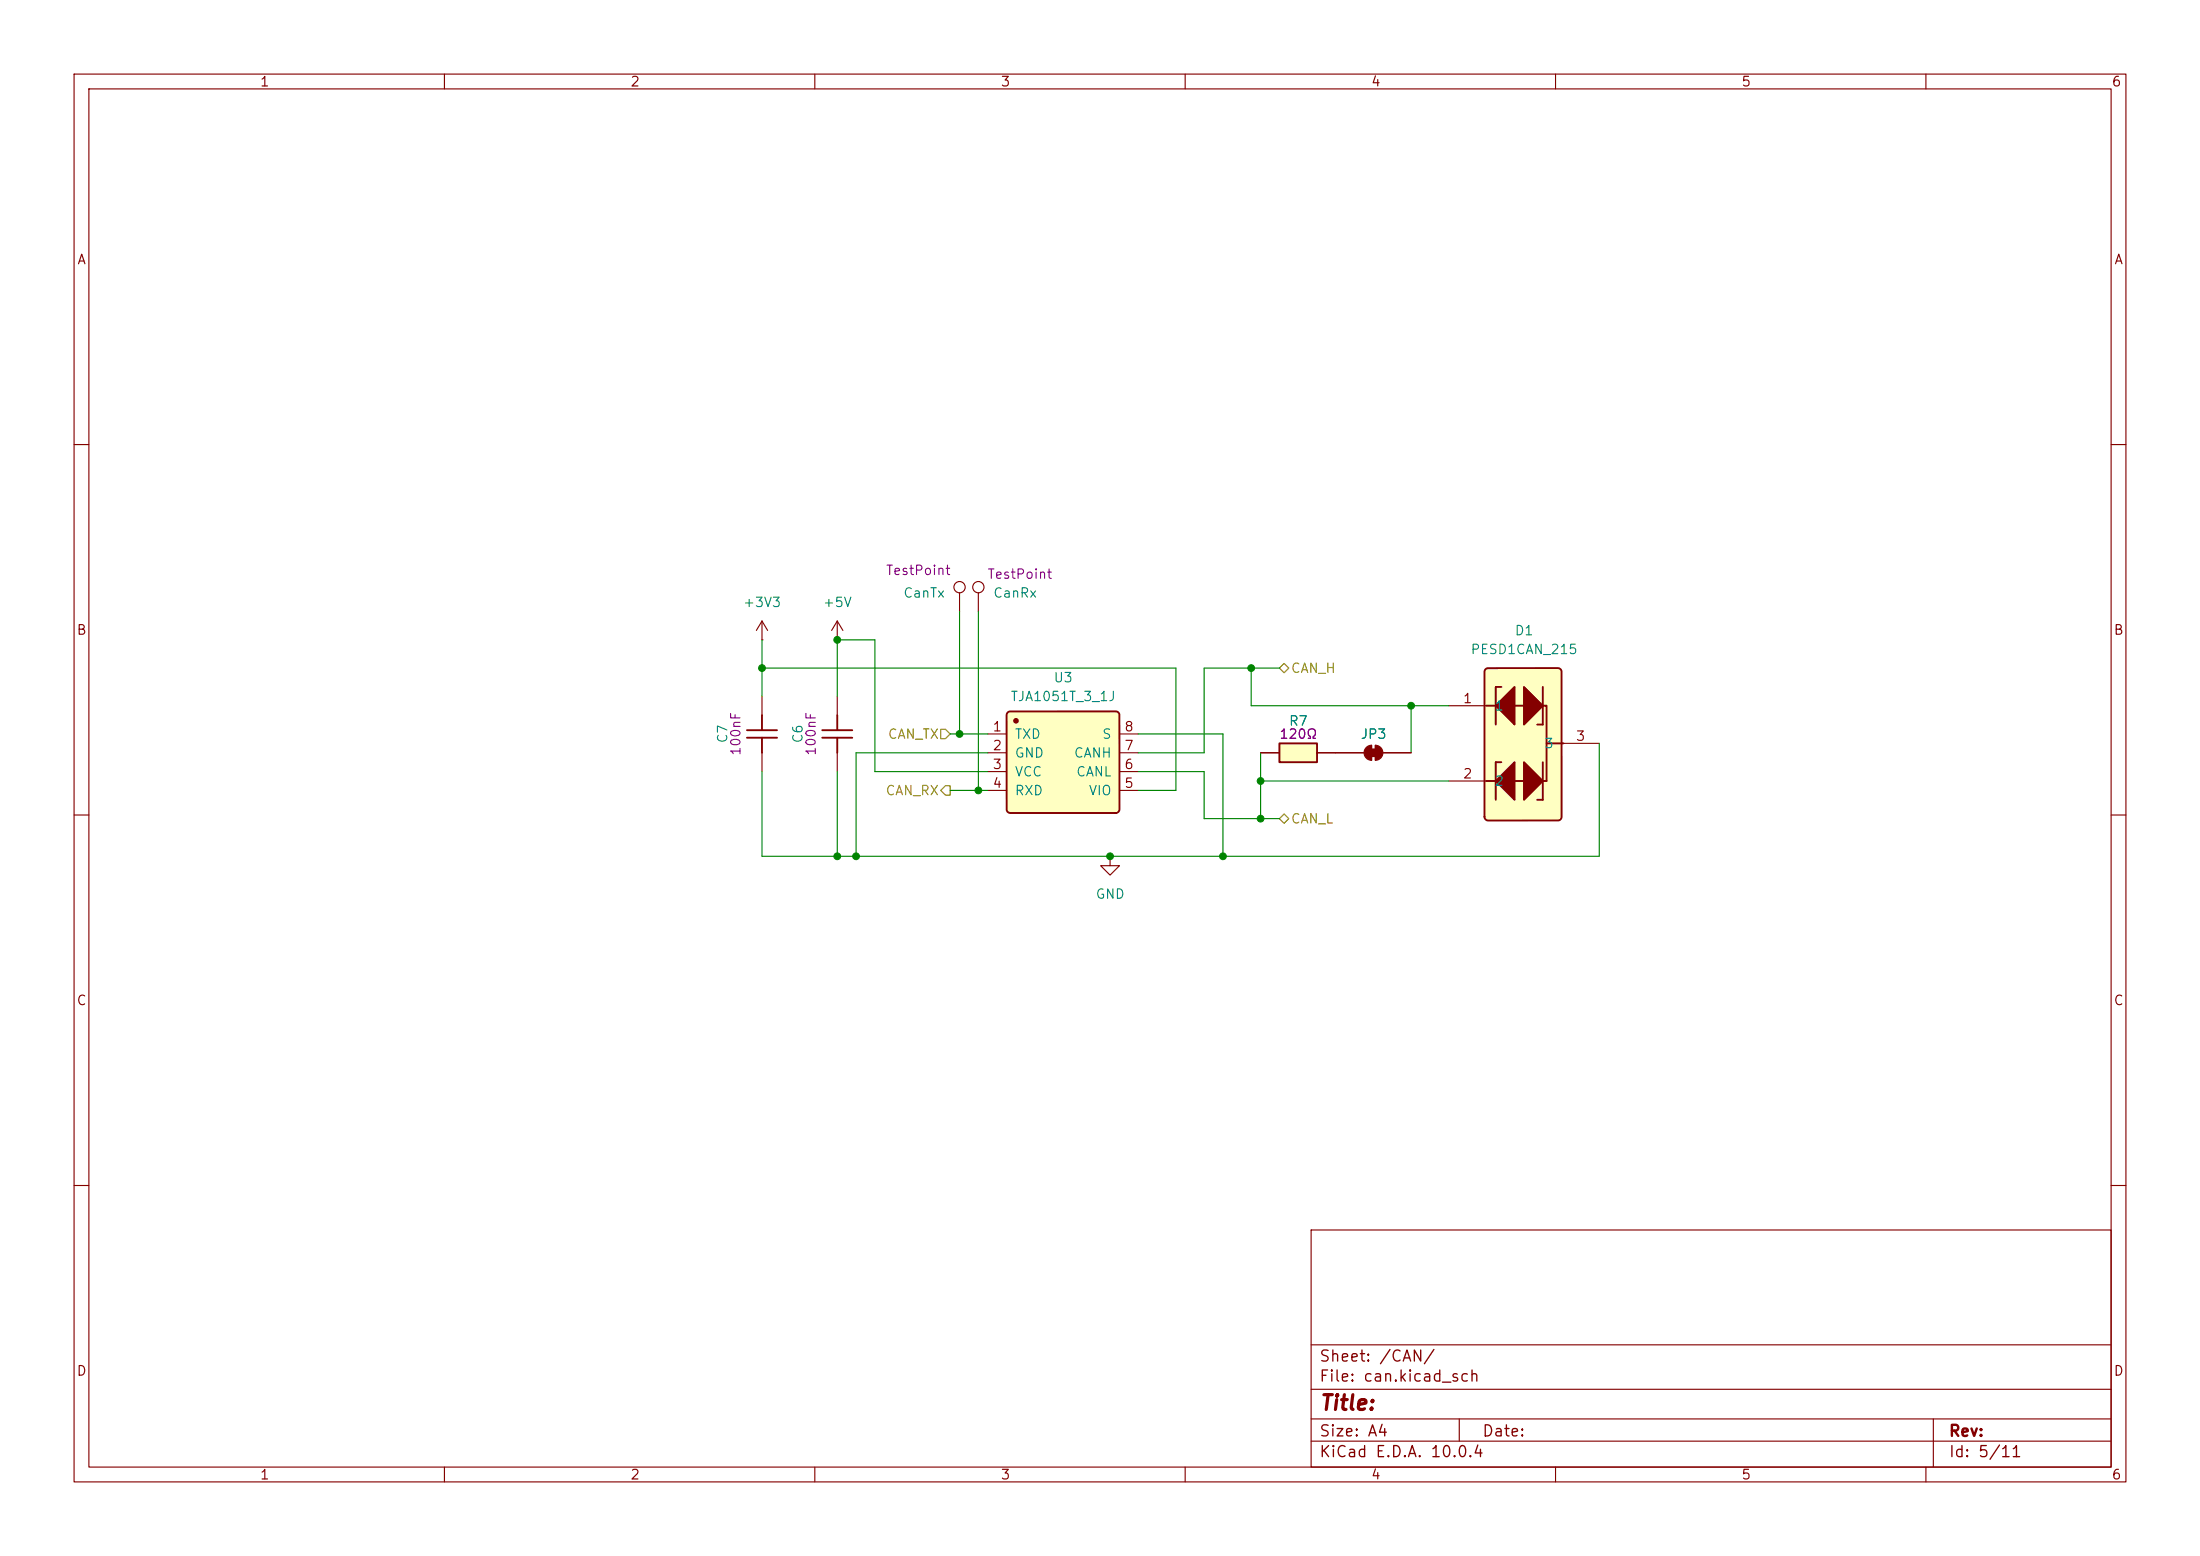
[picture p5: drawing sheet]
<svg xmlns="http://www.w3.org/2000/svg" width="297mm" height="210mm" viewBox="0 0 297 210" stroke-linecap="round" stroke-linejoin="round" font-family="sans-serif">
<g fill="none" stroke="#840000" stroke-width=".15">
<path d="M10 10h277v190h-277zM12 12h273v186h-273zM60 10v2M110 10v2M160 10v2M210 10v2M260 10v2M10 60h2M285 60h2M113 86.4h.1M113 83.8l-.7 1.3M113 83.8l.8 1.3"/>
<path d="M113 83.8v2.6M10 110h2M180.3 101.6h3.8M185.2 100.6v2M185.7 100.6v2M186.7 101.6h3.8M285 110h2M10 160h2M177 166h108v32h-108zM285 160h2M60 198v2M110 198v2"/>
<path d="M160 198v2M177 194.5h108M177 191.5h108M177 187.5h108M177 181.5h108M197 191.5v3M210 198v2M260 198v2M261 191.5v6.5"/>
</g>
<g fill="#840000" stroke="#840000" stroke-width=".15">
<path d="M184.9 101.1h1v1h-1z"/>
<path d="M184.4 100.9l.4-.3h.4v2a1.02 1.02 0 0 1-1-.6 1.02 1.02 0 0 1 .2-1.1z"/>
<path d="M185.7 100.6a1.02 1.02 0 0 1 1 1 1.02 1.02 0 0 1-1 1z"/>
</g>
<path d="M200.6 90.3l.2-.1h9.5l.3 .1 .2 .3v19.8l-.4 .3h-9.5a.51 .51 0 0 1-.5-.5v-19.5z" fill="#ffffc2"/>
<path d="M100.8 99.6h4.1M100.8 98.6h4.1M102.9 96.5v2.1M102.9 99.6v2M200.6 90.3l.2-.1h9.5l.3 .1 .2 .3v19.8l-.4 .3h-9.5a.51 .51 0 0 1-.5-.5v-19.5zM200.7 95.3h8.1v10.1h-8.1M202.7 92.7h-.8v5.1M208.3 92.7v5.1h-.8M202.7 102.9h-.8v5.1M208.3 102.9v5.1h-.8M208.8 100.3h2.3" fill="none" stroke="#840000" stroke-width=".25"/>
<g fill="#840000" stroke="#840000" stroke-width=".25">
<path d="M201.9 95.3l2.6-2.6v5.1z"/>
<path d="M205.7 92.7l2.6 2.6-2.6 2.5z"/>
<path d="M201.9 105.4l2.6-2.5v5.1z"/>
<path d="M205.7 102.9l2.6 2.5-2.6 2.6z"/>
</g>
<path d="M102.9 86.4h.1M102.9 83.8v2.6M102.9 94v2.5M102.9 83.8l-.8 1.3M102.9 83.8l.7 1.3M195.6 95.3h5.1M102.9 101.6v2.5M149.9 115.6v1.2h1.2l-1.2 1.3-1.3-1.3h1.3M149.9 115.6h.1M195.6 105.4h5.1M210.8 100.3h5.1" fill="none" stroke="#840000" stroke-width=".15"/>
<path d="M172.7 100.3h5.1v2.6h-5.1z" fill="#ffffc2"/>
<path d="M111 99.6h4.1M111 98.6h4.1M113 96.5v2.1M113 99.6v2M172.7 100.3h5.1v2.6h-5.1z" fill="none" stroke="#840000" stroke-width=".25"/>
<g fill="none" stroke="#840000" stroke-width=".15">
<path d="M113 94v2.5M129.5 80v2.6M132.1 80v2.6M113 101.6v2.5M170.2 101.6h2.5M177.8 101.6h2.5"/>
<circle cx="129.5" cy="79.2" r=".76"/>
<circle cx="132.1" cy="79.2" r=".76"/>
</g>
<path d="M136 96.2l.3-.2h14.3l.4 .2 .1 .2v12.8a.51 .51 0 0 1-.5 .5h-14.2l-.4-.1-.1-.3v-12.8z" fill="#ffffc2"/>
<circle cx="137.2" cy="97.3" r=".25" fill="#840000" stroke="#840000" stroke-width=".25"/>
<path d="M136 96.2l.3-.2h14.3l.4 .2 .1 .2v12.8a.51 .51 0 0 1-.5 .5h-14.2l-.4-.1-.1-.3v-12.8z" fill="none" stroke="#840000" stroke-width=".25"/>
<path d="M133.3 99.1h2.6M151.1 99.1h2.6M133.3 101.6h2.6M133.3 104.1h2.6M133.3 106.7h2.6M151.1 101.6h2.6M151.1 104.1h2.6M151.1 106.7h2.6M170.2 101.6h2.5M177.8 101.6h6.3M186.7 101.6h3.8" fill="none" stroke="#840000" stroke-width=".15"/>
<path d="M127 98.4h.6l.7 .7-.7 .6h-.6zM172.7 90.2l.7-.7 .6 .7-.6 .6zM127.6 106h.7v1.3h-.7l-.6-.6zM172.7 110.5l.7-.6 .6 .6-.6 .6z" fill="none" stroke="#848400" stroke-width=".15"/>
<g fill="none" stroke="#008400" stroke-width=".15">
<path d="M102.9 86.4v7.6M102.9 90.2h55.8v16.5h-5M113 94v-7.6h5.1v17.7h15.2M128.3 99.1h5M129.5 82.6v16.5M132.1 82.6v24.1M153.7 99.1h11.4v16.5M168.9 90.2v5.1h26.7M172.7 90.2h-10.1v11.4h-8.9M190.5 95.3v6.3M113 104.1v11.5M128.3 106.7h5"/>
<path d="M133.3 101.6h-17.7v14M153.7 104.1h8.9v6.4h10.1M170.2 101.6v8.9M170.2 105.4h25.4M215.9 100.3v15.3h-113v-11.5"/>
</g>
<g fill="#008400" stroke="#008400" stroke-width=".14">
<circle cx="113" cy="86.4" r=".46"/>
<circle cx="165.1" cy="115.6" r=".46"/>
<circle cx="149.9" cy="115.6" r=".46"/>
<circle cx="132.1" cy="106.7" r=".46"/>
<circle cx="115.6" cy="115.6" r=".46"/>
<circle cx="113" cy="115.6" r=".46"/>
<circle cx="102.9" cy="90.2" r=".46"/>
<circle cx="129.5" cy="99.1" r=".46"/>
<circle cx="170.2" cy="110.5" r=".46"/>
<circle cx="170.2" cy="105.4" r=".46"/>
<circle cx="168.9" cy="90.2" r=".46"/>
<circle cx="190.5" cy="95.3" r=".46"/>
</g>
<text font-size="2" fill="#840000" x="178" y="190.8">Title:</text>
<g font-size="1.5" fill="#840000">
<text x="178" y="184.2">Sheet: /CAN/</text>
<text x="178" y="186.9">File: can.kicad_sch</text>
<text x="178" y="197.1">KiCad E.D.A. 10.0.4</text>
<text x="178" y="194.3">Size: A4</text>
<text x="200" y="194.3">Date:</text>
<text x="263" y="194.3">Rev:</text>
<text x="263" y="197.1">Id: 5/11</text>
</g>
<g font-size="1.3" fill="#840000">
<text x="35" y="12">1</text>
<text x="85" y="12">2</text>
<text x="135" y="12">3</text>
<text x="185" y="12">4</text>
<text x="235" y="12">5</text>
<text x="285" y="12">6</text>
<text x="10.3" y="36">A</text>
<text x="285.3" y="36">A</text>
<text x="10.3" y="86">B</text>
<text x="285.3" y="86">B</text>
<text x="197.4" y="95.2">1</text>
<text x="133.9" y="99">1</text>
<text x="133.9" y="101.6">2</text>
<text x="151.7" y="101.6">7</text>
<text x="151.7" y="99">8</text>
<text x="212.7" y="100.3">3</text>
<text x="133.9" y="104.1">3</text>
<text x="133.9" y="106.7">4</text>
<text x="151.7" y="106.7">5</text>
<text x="151.7" y="104.1">6</text>
<text x="197.4" y="105.4">2</text>
<text x="10.3" y="136">C</text>
<text x="285.3" y="136">C</text>
<text x="10.3" y="186">D</text>
<text x="285.3" y="186">D</text>
<text x="35" y="200">1</text>
<text x="85" y="200">2</text>
<text x="135" y="200">3</text>
<text x="185" y="200">4</text>
<text x="235" y="200">5</text>
<text x="285" y="200">6</text>
</g>
<g font-size="1.3" fill="#840084">
<text x="119.5" y="77.9">TestPoint</text>
<text x="133.2" y="78.4">TestPoint</text>
<text x="172.6" y="100">120Ω</text>
<text x="100.3" y="102.1" transform="rotate(-90 100.3 102.1)">100nF</text>
<text x="110.4" y="102.1" transform="rotate(-90 110.4 102.1)">100nF</text>
</g>
<g font-size="1.3" fill="#008484">
<text x="100.2" y="82.3">+3V3</text>
<text x="111" y="82.3">+5V</text>
<text x="121.9" y="81">CanTx</text>
<text x="134" y="81">CanRx</text>
<text x="198.4" y="88.6">PESD1CAN_215</text>
<text x="204.4" y="86.1">D1</text>
<text x="136.3" y="95">TJA1051T_3_1J</text>
<text x="142.1" y="92.4">U3</text>
<text x="98.5" y="100.4" transform="rotate(-90 98.5 100.4)">C7</text>
<text x="108.7" y="100.4" transform="rotate(-90 108.7 100.4)">C6</text>
<text x="136.9" y="100">TXD</text>
<text x="148.7" y="100">S</text>
<text x="173.9" y="98.3">R7</text>
<text x="183.6" y="100">JP3</text>
<text x="201.7" y="96.2">1</text>
<text x="208.4" y="101.3">3</text>
<text x="136.9" y="102.6">GND</text>
<text x="136.9" y="105.1">VCC</text>
<text x="136.9" y="107.7">RXD</text>
<text x="144.9" y="102.6">CANH</text>
<text x="145.2" y="105.1">CANL</text>
<text x="146.9" y="107.7">VIO</text>
<text x="201.7" y="106.4">2</text>
<text x="147.8" y="121.6">GND</text>
</g>
<g font-size="1.3" fill="#848400">
<text x="174.2" y="91.1">CAN_H</text>
<text x="119.8" y="100">CAN_TX</text>
<text x="119.5" y="107.7">CAN_RX</text>
<text x="174.2" y="111.5">CAN_L</text>
</g>
</svg>
